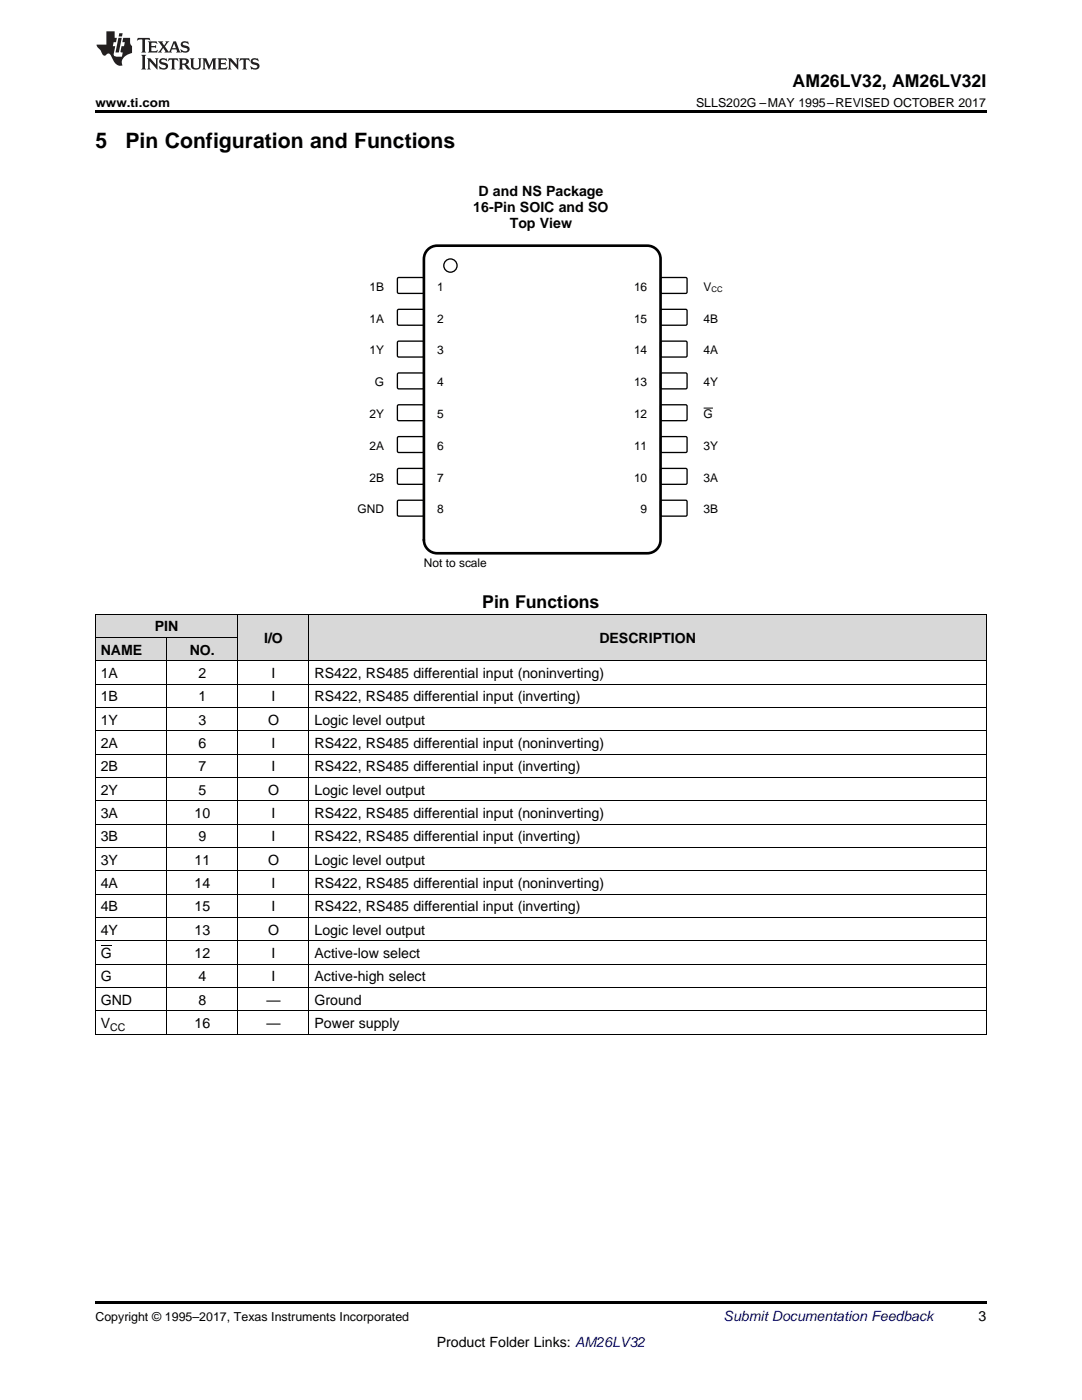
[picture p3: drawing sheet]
<svg xmlns="http://www.w3.org/2000/svg" width="216mm" height="279mm" viewBox="0 0 216 279" stroke-linecap="round" stroke-linejoin="round" font-family="sans-serif">
<g fill="#d8d8d8">
<path d="M47.5 122.6h14.2v9.3h-14.2z"/>
<path d="M61.7 122.6h135.1v9.3h-135.1z"/>
<path d="M19 127.3h14.3v4.6h-14.3z"/>
<path d="M33.3 127.3h14.2v4.6h-14.2z"/>
<path d="M19 122.6h14.3v4.7h-14.3z"/>
<path d="M33.3 122.6h14.2v4.7h-14.2z"/>
</g>
<path d="M19 206.4h.2zM47.4 206.4h.1zM61.6 206.4h.1zM196.7 206.4h.1zM19 259.7h177.8v.5h-177.8z" fill="#000"/>
<g fill="none" stroke="#000" stroke-width=".2">
<path d="M19 122.6h177.8v83.8M19 136.5h177.8M19 131.9h177.8M19 127.2h28.5M19.1 122.6v83.8M33.2 127.2v79.2M47.4 122.6v83.8M61.6 122.6v83.8M19 159.8h177.8M19 155.2h177.8M19 150.5h177.8M19 145.9h177.8"/>
<path d="M19 141.2h177.8M19 178.5h177.8M19 173.8h177.8M19 169.1h177.8M19 164.5h177.8M19 197.1h177.8M19 192.4h177.8M19 187.8h177.8M19 183.1h177.8M19 206.4h177.8M19 201.7h177.8"/>
</g>
<path d="M79.3 55.5l.3-.1h4.9l.1 .2-.1 2.8-.2 .2-4.9-.1-.1-.2z" fill-rule="evenodd" fill="#fff"/>
<path d="M79.3 55.5l.3-.1h4.9l.1 .2-.1 2.8-.2 .2-4.9-.1-.1-.2z" fill="none" stroke="#000" stroke-width=".26"/>
<path d="M131.9 55.4h5.1l.1 .2v2.8l-.3 .2-4.9-.1-.1-.2v-2.7z" fill-rule="evenodd" fill="#fff"/>
<path d="M131.9 55.4h5.1l.1 .2v2.8l-.3 .2-4.9-.1-.1-.2v-2.7z" fill="none" stroke="#000" stroke-width=".26"/>
<path d="M79.3 61.9l.3-.2 4.9 .1 .1 .2-.1 2.8-.2 .1h-4.9l-.1-.3z" fill-rule="evenodd" fill="#fff"/>
<path d="M79.3 61.9l.3-.2 4.9 .1 .1 .2-.1 2.8-.2 .1h-4.9l-.1-.3z" fill="none" stroke="#000" stroke-width=".26"/>
<path d="M131.9 61.8h5.1l.1 .2v2.8l-.3 .1h-4.9l-.1-.3v-2.6z" fill-rule="evenodd" fill="#fff"/>
<path d="M131.9 61.8h5.1l.1 .2v2.8l-.3 .1h-4.9l-.1-.3v-2.6z" fill="none" stroke="#000" stroke-width=".26"/>
<path d="M79.3 68.2l.3-.1h4.9l.1 .2-.1 2.8-.2 .2-4.9-.1-.1-.2z" fill-rule="evenodd" fill="#fff"/>
<path d="M79.3 68.2l.3-.1h4.9l.1 .2-.1 2.8-.2 .2-4.9-.1-.1-.2z" fill="none" stroke="#000" stroke-width=".26"/>
<path d="M131.9 68.1h5.1l.1 .2v2.8l-.3 .2-4.9-.1-.1-.2v-2.7z" fill-rule="evenodd" fill="#fff"/>
<path d="M131.9 68.1h5.1l.1 .2v2.8l-.3 .2-4.9-.1-.1-.2v-2.7z" fill="none" stroke="#000" stroke-width=".26"/>
<path d="M79.3 74.6l.3-.2 4.9 .1 .1 .2-.1 2.8-.2 .1h-4.9l-.1-.3z" fill-rule="evenodd" fill="#fff"/>
<path d="M79.3 74.6l.3-.2 4.9 .1 .1 .2-.1 2.8-.2 .1h-4.9l-.1-.3z" fill="none" stroke="#000" stroke-width=".26"/>
<path d="M131.9 74.5h5.1l.1 .2v2.8l-.3 .1h-4.9l-.1-.3v-2.6z" fill-rule="evenodd" fill="#fff"/>
<path d="M131.9 74.5h5.1l.1 .2v2.8l-.3 .1h-4.9l-.1-.3v-2.6z" fill="none" stroke="#000" stroke-width=".26"/>
<path d="M79.3 80.9l.3-.1h4.9l.1 .2-.1 2.8-.2 .2-4.9-.1-.1-.2z" fill-rule="evenodd" fill="#fff"/>
<path d="M79.3 80.9l.3-.1h4.9l.1 .2-.1 2.8-.2 .2-4.9-.1-.1-.2z" fill="none" stroke="#000" stroke-width=".26"/>
<path d="M131.9 80.8h5.1l.1 .2v2.8l-.3 .2-4.9-.1-.1-.2v-2.7z" fill-rule="evenodd" fill="#fff"/>
<path d="M131.9 80.8h5.1l.1 .2v2.8l-.3 .2-4.9-.1-.1-.2v-2.7z" fill="none" stroke="#000" stroke-width=".26"/>
<path d="M140.4 81.4h1.9" fill="none" stroke="#000" stroke-width=".2"/>
<path d="M79.3 87.3l.3-.2 4.9 .1 .1 .2-.1 2.8-.2 .1h-4.9l-.1-.3z" fill-rule="evenodd" fill="#fff"/>
<path d="M79.3 87.3l.3-.2 4.9 .1 .1 .2-.1 2.8-.2 .1h-4.9l-.1-.3z" fill="none" stroke="#000" stroke-width=".26"/>
<path d="M131.9 87.2h5.1l.1 .2v2.8l-.3 .1h-4.9l-.1-.3v-2.6z" fill-rule="evenodd" fill="#fff"/>
<path d="M131.9 87.2h5.1l.1 .2v2.8l-.3 .1h-4.9l-.1-.3v-2.6z" fill="none" stroke="#000" stroke-width=".26"/>
<path d="M79.3 93.6l.3-.1h4.9l.1 .2-.1 2.8-.2 .2-4.9-.1-.1-.2z" fill-rule="evenodd" fill="#fff"/>
<path d="M79.3 93.6l.3-.1h4.9l.1 .2-.1 2.8-.2 .2-4.9-.1-.1-.2z" fill="none" stroke="#000" stroke-width=".26"/>
<path d="M131.9 93.5h5.1l.1 .2v2.8l-.3 .2-4.9-.1-.1-.2v-2.7z" fill-rule="evenodd" fill="#fff"/>
<path d="M131.9 93.5h5.1l.1 .2v2.8l-.3 .2-4.9-.1-.1-.2v-2.7z" fill="none" stroke="#000" stroke-width=".26"/>
<path d="M79.3 100l.3-.2 4.9 .1 .1 .2-.1 2.8-.2 .1h-4.9l-.1-.3z" fill-rule="evenodd" fill="#fff"/>
<path d="M79.3 100l.3-.2 4.9 .1 .1 .2-.1 2.8-.2 .1h-4.9l-.1-.3z" fill="none" stroke="#000" stroke-width=".26"/>
<path d="M131.9 99.9h5.1l.1 .2v2.8l-.3 .1h-4.9l-.1-.3v-2.6z" fill-rule="evenodd" fill="#fff"/>
<g fill="none" stroke="#000" stroke-width=".26">
<path d="M131.9 99.9h5.1l.1 .2v2.8l-.3 .1h-4.9l-.1-.3v-2.6z"/>
<circle cx="89.9" cy="53" r="1.32"/>
</g>
<path d="M85.2 50a2.64 2.64 0 0 1 2-1h42a2.65 2.65 0 0 1 2.6 2.7v56.1a2.65 2.65 0 0 1-2.6 2.6h-42a2.65 2.65 0 0 1-2.6-2.6v-56.1l.1-.6z" fill="none" stroke="#000" stroke-width=".53"/>
<path d="M19 22h177.8v.5h-177.8z" fill="#000"/>
<g fill="#231f20">
<path d="M27.5 7.6l-.1 .5 .4-.2h.6v.1v2.1l-.2 .4h1l-.3-.4v-2.1l.1-.1h.5l.5 .2-.2-.5zM29.5 8.3l.2 .3v1.5l-.2 .4h1.8l.2-.6a1.04 1.04 0 0 1-1.3 .2v-.7h.6l.3 .2v-.6l-.3 .2h-.6v-.6l.8-.1 .4 .3-.2-.5zM31.5 8.3l.9 1.1-.9 1.1h.8l-.2-.2 .5-.7 .4 .7-.2 .2h1.5l-.1-.2 .1-.4h.9l.1 .4-.2 .2h1l-.3-.3-.7-1.9h-.5l-.9 2-.8-1 .9-1h-.8l.1 .3-.3 .5-.4-.6 .2-.2zM34.7 8.6l.4 1h-.7zM36.3 8.4a.63 .63 0 0 0-.2 .7 .63 .63 0 0 0 .6 .4l.6 .2 .1 .2a.75 .75 0 0 1-.7 .4 .75 .75 0 0 1-.6-.5l.1 .7 .1-.1a1.11 1.11 0 0 0 1.5-.6 1.13 1.13 0 0 0-1.2-.8l-.1-.4a1.04 1.04 0 0 1 1.2 .2l-.2-.5-.1 .1-.5-.2zM28.2 10.9l.2 .4v2.2l-.2 .4h1l-.3-.4v-2.2l.3-.4zM29.3 11.6l.3 .4v1.5l-.3 .4h.8l-.2-.4v-1.3l1.5 1.7v-1.9l.2-.4h-.7l.2 .4v.9l-1.1-1.3zM32 11.8a.62 .62 0 0 0-.2 .7 .62 .62 0 0 0 .6 .4l.6 .1 .1 .3a.76 .76 0 0 1-.7 .3 .76 .76 0 0 1-.6-.4l.1 .7 .1-.1a1.11 1.11 0 0 0 1.5-.6 1.13 1.13 0 0 0-1.2-.8l-.1-.4a1.04 1.04 0 0 1 1.2 .2l-.2-.6-.1 .1-.5-.1zM33.7 11.6l-.2 .6a.61 .61 0 0 1 .8-.3v1.6l-.2 .4h.9l-.2-.4v-1.6a.63 .63 0 0 1 .8 .3l-.2-.6zM35.6 11.6l.3 .4v1.5l-.3 .4h1l-.2-.2v-.8l.5 .2a.76 .76 0 0 0 1.2 .7l-1-1a.58 .58 0 0 0 .6-.5 .58 .58 0 0 0-.5-.6zM36.4 11.9h.1a.45 .45 0 0 1 .5 .1 .45 .45 0 0 1 .1 .5l-.7 .2zM37.9 11.6l.2 .2a2.17 2.17 0 0 0 .3 1.9 .99 .99 0 0 0 1.6-.6v-1.1l.2-.4h-.7l.2 .2a1.92 1.92 0 0 1-.2 1.8 .6 .6 0 0 1-.9-.5v-1.1l.2-.4zM40.4 11.6l.2 .4v1.5l-.2 .4h.7l-.2-.4v-1.4l.8 1.8 .8-1.8v1.4l-.2 .4h.9l-.2-.4v-1.5l.2-.4h-.8l-.6 1.5-.6-1.5zM43.4 11.6l.2 .4v1.5l-.2 .4h1.8l.2-.6a1.04 1.04 0 0 1-1.3 .1v-.6h.5l.4 .2v-.6l-.4 .2h-.5v-.7h.8l.3 .3-.1-.6zM45.5 11.6l.2 .4v1.5l-.2 .4h.7l-.2-.4v-1.3l1.5 1.7v-1.9l.2-.4h-.7l.2 .4v.9l-1.1-1.3zM47.9 11.6l-.1 .6a.61 .61 0 0 1 .8-.3v1.6l-.3 .4h1l-.3-.4 .1-1.6a.63 .63 0 0 1 .7 .3l-.1-.6zM50.2 11.8a.62 .62 0 0 0-.2 .7 .62 .62 0 0 0 .6 .4l.6 .1 .2 .3a.76 .76 0 0 1-.8 .3 .76 .76 0 0 1-.6-.4l.1 .7 .2-.1a1.11 1.11 0 0 0 1.5-.6 1.13 1.13 0 0 0-1.3-.8l-.1-.4a1.04 1.04 0 0 1 1.2 .2l-.1-.6-.2 .1-.5-.1z"/>
<path d="M21.2 6.3v2.6h-1.9l.1 .4 .7 .9a.91 .91 0 0 0 1 .8 .56 .56 0 0 1 .5-.3 .56 .56 0 0 1 .5 .3l.4 .8a1.53 1.53 0 0 0 1.9 1.2 1.54 1.54 0 0 1 1-2.1l.9-.3v-1.4a1.52 1.52 0 0 1-.3-1.6h-1.4l-.2 .8h.5l-.2 .8h-.4l-.2 1v.2l.4 .1-.2 .8a1.93 1.93 0 0 1-1.6-.3l.3-1.8h-.5l.2-.8h.4l.2-.8h-.4v-1.3zM23.6 7.6l-.6 2.9h.7l.6-2.9zM23.8 6.6l-.1 .7h.6l.2-.7z"/>
</g>
<path d="M20.1 188.7h2.2" fill="none" stroke="#000" stroke-width=".2"/>
<g font-size="4.2">
<text x="19" y="29.6">5</text>
<text x="25" y="29.6">Pin Configuration and Functions</text>
</g>
<g font-size="3.5">
<text x="158.2" y="17.3">AM26LV32, AM26LV32I</text>
<text x="96.2" y="121.4">Pin Functions</text>
</g>
<g font-size="2.8">
<text x="95.5" y="39.2">D and NS Package</text>
<text x="94.4" y="42.3">16-Pin SOIC and SO</text>
<text x="101.7" y="45.5">Top View</text>
<text x="20.1" y="130.7">NAME</text>
<text x="30.9" y="126">PIN</text>
<text x="37.9" y="130.7">NO.</text>
<text x="52.7" y="128.3">I/O</text>
<text x="119.6" y="128.3">DESCRIPTION</text>
<text x="20.1" y="135.3">1A</text>
<text x="39.6" y="135.3">2</text>
<text x="54.2" y="135.3">I</text>
<text x="62.8" y="135.3">RS422, RS485 differential input (noninverting)</text>
<text x="20.1" y="140">1B</text>
<text x="39.6" y="140">1</text>
<text x="54.2" y="140">I</text>
<text x="62.8" y="140">RS422, RS485 differential input (inverting)</text>
<text x="20.1" y="144.6">1Y</text>
<text x="20.1" y="149.3">2A</text>
<text x="39.6" y="144.6">3</text>
<text x="39.6" y="149.3">6</text>
<text x="53.5" y="144.6">O</text>
<text x="54.2" y="149.3">I</text>
<text x="62.8" y="144.6">Logic level output</text>
<text x="62.8" y="149.3">RS422, RS485 differential input (noninverting)</text>
<text x="20.1" y="154">2B</text>
<text x="39.6" y="154">7</text>
<text x="54.2" y="154">I</text>
<text x="62.8" y="154">RS422, RS485 differential input (inverting)</text>
<text x="20.1" y="158.6">2Y</text>
<text x="39.6" y="158.6">5</text>
<text x="53.5" y="158.6">O</text>
<text x="62.8" y="158.6">Logic level output</text>
<text x="20.1" y="163.3">3A</text>
<text x="20.1" y="167.9">3B</text>
<text x="38.8" y="163.3">10</text>
<text x="39.6" y="167.9">9</text>
<text x="54.2" y="163.3">I</text>
<text x="54.2" y="167.9">I</text>
<text x="62.8" y="163.3">RS422, RS485 differential input (noninverting)</text>
<text x="62.8" y="167.9">RS422, RS485 differential input (inverting)</text>
<text x="20.1" y="172.6">3Y</text>
<text x="38.8" y="172.6">11</text>
<text x="53.5" y="172.6">O</text>
<text x="62.8" y="172.6">Logic level output</text>
<text x="20.1" y="177.2">4A</text>
<text x="38.8" y="177.2">14</text>
<text x="54.2" y="177.2">I</text>
<text x="62.8" y="177.2">RS422, RS485 differential input (noninverting)</text>
<text x="20.1" y="181.9">4B</text>
<text x="38.8" y="181.9">15</text>
<text x="54.2" y="181.9">I</text>
<text x="62.8" y="181.9">RS422, RS485 differential input (inverting)</text>
<text x="20.1" y="186.5">4Y</text>
<text x="20.1" y="191.2">G</text>
<text x="38.8" y="186.5">13</text>
<text x="38.8" y="191.2">12</text>
<text x="53.5" y="186.5">O</text>
<text x="54.2" y="191.2">I</text>
<text x="62.8" y="186.5">Logic level output</text>
<text x="62.8" y="191.2">Active-low select</text>
<text x="20.1" y="195.9">G</text>
<text x="39.6" y="195.9">4</text>
<text x="54.2" y="195.9">I</text>
<text x="62.8" y="195.9">Active-high select</text>
<text x="20.1" y="200.5">GND</text>
<text x="39.6" y="200.5">8</text>
<text x="53.2" y="200.5">—</text>
<text x="62.8" y="200.5">Ground</text>
<text x="20.1" y="205.2">V</text>
<text x="38.8" y="205.2">16</text>
<text x="53.2" y="205.2">—</text>
<text x="62.8" y="205.2">Power supply</text>
<text x="195.3" y="263.6">3</text>
<text x="87.1" y="268.9">Product Folder Links: AM26LV32</text>
</g>
<text font-size="2.8" fill="#0000c8" x="144.4" y="263.6">Submit Documentation Feedback</text>
<g font-size="2.5">
<text x="19" y="21.4">www.ti.com</text>
<text x="138.9" y="21.4">SLLS202G –MAY 1995–REVISED OCTOBER 2017</text>
<text x="19" y="263.6">Copyright © 1995–2017, Texas Instruments Incorporated</text>
</g>
<g font-size="2.4">
<text x="73.7" y="58">1B</text>
<text x="87.2" y="58">1</text>
<text x="126.5" y="58">16</text>
<text x="140.4" y="58">V</text>
<text x="73.7" y="64.4">1A</text>
<text x="87.2" y="64.4">2</text>
<text x="126.5" y="64.4">15</text>
<text x="140.4" y="64.4">4B</text>
<text x="73.7" y="70.7">1Y</text>
<text x="87.2" y="70.7">3</text>
<text x="126.5" y="70.7">14</text>
<text x="140.4" y="70.7">4A</text>
<text x="74.8" y="77.1">G</text>
<text x="87.2" y="77.1">4</text>
<text x="126.5" y="77.1">13</text>
<text x="140.4" y="77.1">4Y</text>
<text x="73.7" y="83.4">2Y</text>
<text x="87.2" y="83.4">5</text>
<text x="126.5" y="83.4">12</text>
<text x="140.4" y="83.4">G</text>
<text x="73.7" y="89.8">2A</text>
<text x="87.2" y="89.8">6</text>
<text x="126.5" y="89.8">11</text>
<text x="140.4" y="89.8">3Y</text>
<text x="73.7" y="96.1">2B</text>
<text x="87.2" y="96.1">7</text>
<text x="126.5" y="96.1">10</text>
<text x="140.4" y="96.1">3A</text>
<text x="71.4" y="102.5">GND</text>
<text x="87.2" y="102.5">8</text>
<text x="127.8" y="102.5">9</text>
<text x="140.4" y="102.5">3B</text>
<text x="84.6" y="113.1">Not to scale</text>
</g>
<text font-size="2.1" x="22" y="205.7">CC</text>
<text font-size="1.5" x="142" y="58.4">CC</text>
</svg>
